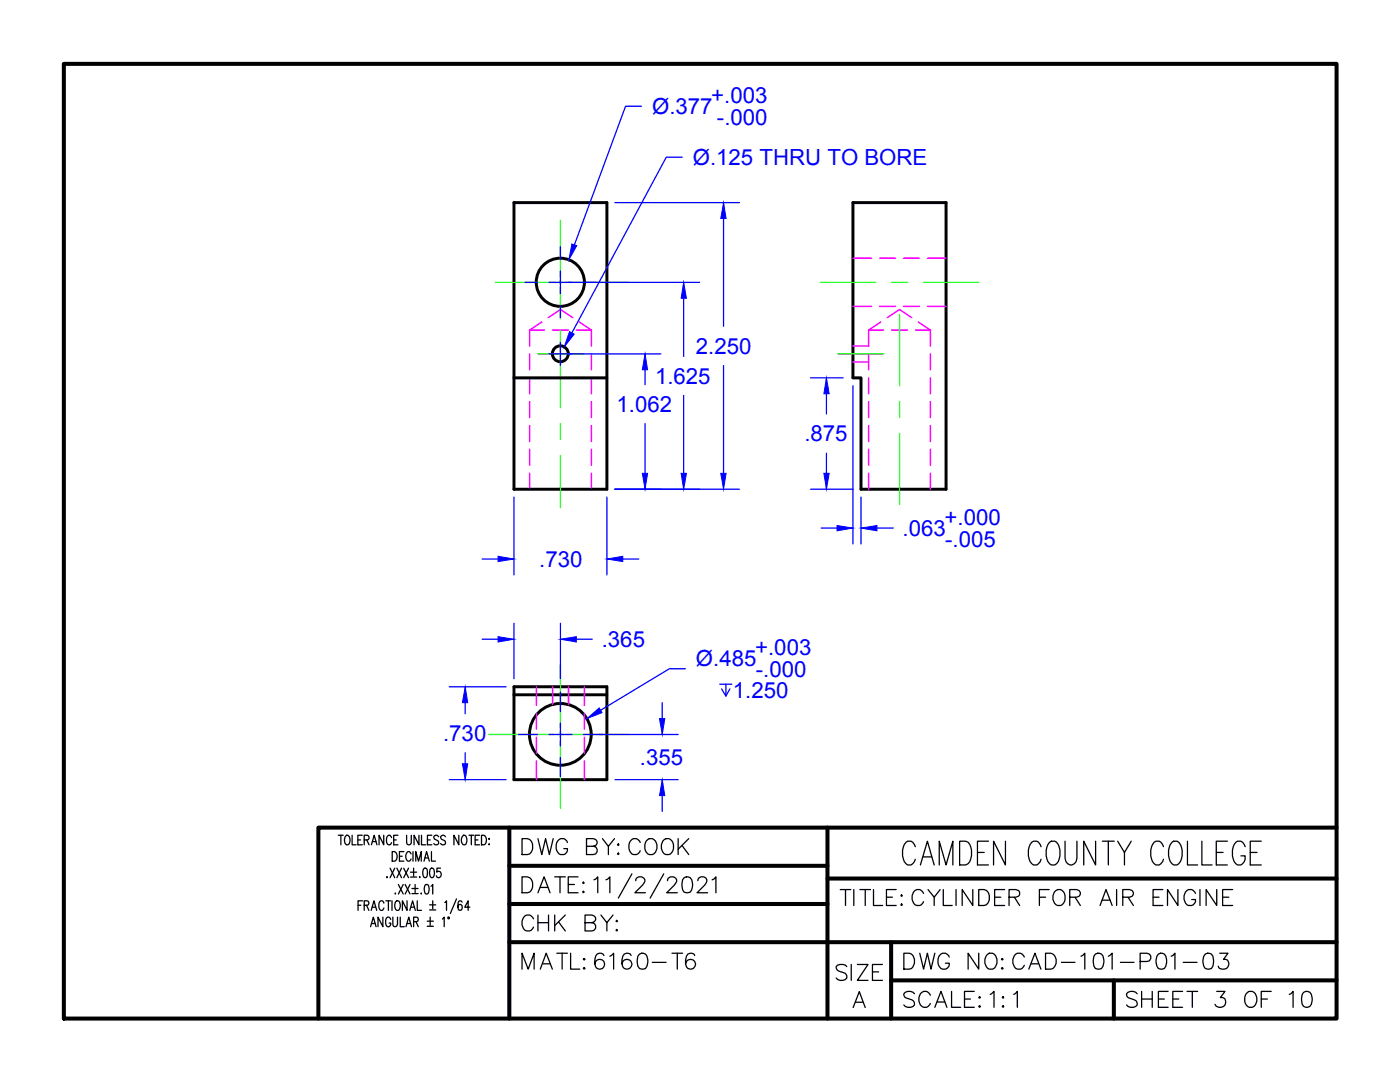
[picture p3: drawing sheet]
<svg xmlns="http://www.w3.org/2000/svg" width="279mm" height="216mm" viewBox="0 0 279 216" stroke-linecap="round" stroke-linejoin="round" font-family="sans-serif">
<!-- layer: OBJECT -->
<g fill="none" stroke="#000" stroke-width=".59">
<path d="M102.6 40.4h18.5v57.2h-18.5zM170.2 40.4h18.6v57.2h-17v-22.2h-1.6zM102.6 75.4h18.5M102.6 137h18.5v18.6h-18.5zM102.6 138.6h18.5"/>
<circle cx="111.8" cy="56.3" r="4.8"/>
<circle cx="111.8" cy="70.6" r="1.59"/>
<circle cx="111.8" cy="146.5" r="6.2"/>
</g>
<!-- layer: HIDDEN -->
<g fill="none" stroke="#f0f" stroke-width=".3">
<path d="M170.2 51.5h3.7M175.6 51.5h3.1M180.3 51.5h3.2M185.1 51.5h3.7M105.7 65.9v3.1M105.7 70.6v3.2M105.7 75.4v3.2M105.7 65.9h3M108.1 64.3l-2.4 1.6M109.4 63.4l2.4-1.6 2.5 1.6M110.3 65.9h3.2M115 65.9h3"/>
<path d="M115.6 64.3l2.4 1.6M118 65.9v3.1M118 70.6v3.2M118 75.4v3.2M170.2 61.1h3.7M170.2 72.2h3.2M173.4 65.9h2.9M173.4 65.9v3.1h-3.2M173.4 70.6v3.2M173.4 75.4v3.2M175.6 61.1h3.1M175.8 64.3l-2.4 1.6"/>
<path d="M177.1 63.4l2.4-1.6 2.4 1.6M177.9 65.9h3.2M180.3 61.1h3.2M182.7 65.9h3M183.3 64.3l2.4 1.6M185.1 61.1h3.7M185.7 65.9v3.1M185.7 70.6v3.2M185.7 75.4v3.2M105.7 80.1v3.2M105.7 84.9v3.2M105.7 89.7v3.1"/>
<path d="M105.7 94.4v3.2M118 80.1v3.2M118 84.9v3.2M118 89.7v3.1M118 94.4v3.2M173.4 80.1v3.2M173.4 84.9v3.2M173.4 89.7v3.1M173.4 94.4v3.2M185.7 80.1v3.2M185.7 84.9v3.2M185.7 89.7v3.1"/>
<path d="M185.7 94.4v3.2M107.1 137v3.8M110.3 137v3.6M113.5 137v3.6M116.6 137v3.8M107.1 142.3v3.2M107.1 147.1v3.2M107.1 151.8v3.8M116.6 142.3v3.2M116.6 147.1v3.2M116.6 151.8v3.8"/>
</g>
<path d="M102.6 97.6h3.7M107.9 97.6h3.2M112.6 97.6h3.2M117.4 97.6h3.7" fill="none" stroke="#000" stroke-width=".3"/>
<!-- layer: CENTER -->
<g fill="none" stroke="#0f0" stroke-width=".25">
<path d="M98.8 56.3h12.1M111.4 56.3h1M111.8 43.9v11.5M111.8 55.8v1M111.8 57.3v6.3M112.8 56.3h12.7M163.7 56.3h11.1M178 56.3h3.1M184.3 56.3h11.1M107.2 70.6h4.3M111.7 70.6h.3M111.8 66v4.3"/>
<path d="M111.8 70.5v.3M111.8 71v10.4M112.2 70.6h4.3M167.2 70.6h9.2M179.5 62.8v14.2M111.8 84.5v3.2M111.8 90.9v10.4M179.5 80.1v3.2M179.5 86.5v14.2M111.8 132.6v12.7M97.6 146.6h13M111.3 146.6h1.2"/>
<path d="M111.8 145.9v1.3M111.8 147.8v13.5M113.1 146.6h12.4"/>
</g>
<path d="M111.8 75.4h9.3" fill="none" stroke="#000" stroke-width=".25"/>
<!-- layer: DIMENSIONS -->
<g fill="none" stroke="#00f" stroke-width=".25">
<path d="M128 21.2h-3.2l-10.2 27.7M136.1 31.4h-3.1l-18.9 35M104.8 56.3h2.5M109.6 56.3h30M111.8 49.2v2.6M111.8 54.1v4.5M122.7 40.4h24.9M136.4 59.5v11.6M144.4 43.6v21.5M109.6 70.6h22.3M111.8 60.9v2.5M111.8 68.3v4.6"/>
<path d="M128.7 73.8v3M136.4 78.9v15.5M144.4 72.9v21.5M161.8 75.4h6.5M164.9 78.6v4M170.2 77v31.5M102.6 99.2v15.5M121.1 99.2v15.5M122.7 97.6h24.9M128.7 84.5v9.9M161.8 97.6h8.5M164.9 90.4v4"/>
<path d="M171.8 99.2v9.3M96.2 111.5h3.2M124.3 111.5h3.2M163.9 105.4h3.1M175 105.4h3.3M89.7 137h11.3M96.2 127.6h3.2M102.6 124.4v11M111.8 124.4v11M111.8 138.1v3.9M115 127.6h3.2M136.8 133.4h-3.2l-13.8 8.3"/>
<path d="M143.6 136.5h2.5M144.9 136.5v2.4l-.9-1.4M145.7 137.5l-.8 1.4M89.7 155.6h11.3M92.8 140.2v2.2M92.8 150.2v2.2M103.4 146.6h3.9M109.6 146.6h4.5M111.8 144.3v4.5M111.8 151.1v3.9M116.4 146.6h18.9M122.7 155.6h12.6"/>
<path d="M132.2 140.2v3.2M132.2 158.8v3.1"/>
</g>
<g fill="#00f" stroke="#00f" stroke-width=".2">
<path d="M143.8 94.4h1.1l-.5 3.2z"/>
<path d="M144.4 40.4l.5 3.2h-1.1z"/>
<path d="M136.4 56.3l.6 3.2h-1.1z"/>
<path d="M135.9 94.4h1.1l-.6 3.2z"/>
<path d="M128.7 70.6l.5 3.2h-1z"/>
<path d="M128.2 94.4h1l-.5 3.2z"/>
<path d="M99.4 111l3.2 .5-3.2 .6z"/>
<path d="M121.1 111.5l3.2-.5v1.1z"/>
<path d="M114.1 48.7l1 .3-1.6 2.8z"/>
<path d="M113.7 66.2l.9 .5-2 2.5z"/>
<path d="M164.9 75.4l.6 3.2h-1.1z"/>
<path d="M164.4 94.4h1.1l-.6 3.2z"/>
<path d="M167 104.9l3.2 .5-3.2 .5z"/>
<path d="M171.8 105.4l3.2-.5v1z"/>
<path d="M92.3 152.4h1l-.5 3.2z"/>
<path d="M92.8 137l.5 3.2h-1z"/>
<path d="M131.6 143.4h1.1l-.5 3.2z"/>
<path d="M132.2 155.6l.5 3.2h-1.1z"/>
<path d="M117.1 143.4l2.5-2.1 .5 .9z"/>
<path d="M99.4 127l3.2 .6-3.2 .5z"/>
<path d="M111.8 127.6l3.2-.6v1.1z"/>
</g>
<!-- layer: BORDER -->
<path d="M12.7 12.7h254v190.5h-254z" fill="none" stroke="#000" stroke-width=".8"/>
<!-- layer: TITLE BLOCK -->
<path d="M101.6 165.1v38.1M101.6 172.8h63.5M165.1 165.1v38.1M165.1 175.3h101.6M266.7 165.1h-203.2v38.1M101.6 188h165.1M101.6 180.4h63.5M177.8 188v15.2M177.8 195.6h88.9" fill="none" stroke="#000" stroke-width=".8"/>
<!-- layer: TITLE TEXT -->
<g fill="none" stroke="#000" stroke-width=".25">
<path d="M67.5 166.7h1M68 166.7v1.9M68.9 167l.3-.3h.2a1.25 1.25 0 0 1 0 1.9 1.02 1.02 0 0 1-.5-1.6zM70.3 166.7v1.9h.8M71.4 167.6h.6M72.3 166.7h-.9v1.9h.9M72.3 179.7h-.8v2M72.7 167.6l.8-.1 .2-.3-.2-.4-.8-.1v1.9M73.2 167.6l.5 1M74.1 168.6l.6-1.9 .5 1.9M74.3 167.9h.7M76.6 166.7v1.9l-1-1.9v1.9"/>
<path d="M77 179.7h1M77.2 174.9v.2l.1-.1M77.5 179.7v2M77.9 173.2l.9 1.9M78.1 167.1l-.3-.4a1.03 1.03 0 0 0-.5 1.6 .47 .47 0 0 0 .5 .3 .47 .47 0 0 0 .3-.5M78.2 179.7v2M78.3 169.9a1.03 1.03 0 0 1 1 .7 1.03 1.03 0 0 1-.3 1.1l-.7 .1zM78.6 167.6h.5M78.8 173.2l-.9 1.9M78.9 178.2l-.1 .1h.2M79.2 173.2l.9 1.9M79.4 166.7h-.8v1.9h.8"/>
<path d="M79.5 176.5l1 1.9M79.7 170.9h.6M80.1 173.2l-.9 1.9M80.5 176.5l-1 1.9M80.6 173.2l.9 1.9M80.6 169.9h-.9v1.9h.9M80.9 176.5l.9 1.9M81.2 166.7v1.4a.47 .47 0 0 0 .4 .5 .47 .47 0 0 0 .5-.5v-1.4M81.2 179.7v2l-.9-2v2M81.5 173.2l-.9 1.9M81.8 176.5l-.9 1.9M81.9 174h1.2"/>
<path d="M81.9 175h1.2M82 170.4l-.3-.5h-.3a1.25 1.25 0 0 0 0 1.9 .52 .52 0 0 0 .6-.4M82.2 177.3h1.2M82.2 178.3h1.2M82.4 169.9v1.9M82.6 173.2v1.6M82.8 176.5v1.6M83 171.8v-1.9l.5 1.9 .6-1.9v1.9M83.3 179.7v2h.8M83.6 166.7v1.9l-1-1.9v1.9M83.8 174.9v.2v-.1M84.1 178.2l-.1 .1h.1"/>
<path d="M84.1 166.7v1.9h.9M84.6 173.3l.3-.1a.85 .85 0 0 1 .4 1.1l-.2 .7-.3 .1a1.46 1.46 0 0 1-.2-1.8zM84.6 171.8l.5-1.9 .6 1.9M84.8 171.2h.7M84.9 176.6l.3-.1a1.1 1.1 0 0 1 .4 1.5l-.2 .3-.3 .1a1.21 1.21 0 0 1-.3-1.6zM85.3 167.6h.6M85.9 173.3l.4-.1a1.27 1.27 0 0 1 0 1.9h-.2a1.46 1.46 0 0 1-.2-1.8zM86 176.8l.4-.3v1.9M86.1 169.9v1.9h.8M86.2 166.7h-.9v1.9h.9M86.4 179.7v1.7M87.5 167a.53 .53 0 0 0-.4-.4 .53 .53 0 0 0-.5 .4l.1 .4 .7 .4a.46 .46 0 0 1 .1 .4 .46 .46 0 0 1-.3 .4h-.3l-.3-.3"/>
<path d="M87.9 173.2h-.7v.8a.58 .58 0 0 1 .9 .5 .58 .58 0 0 1-.9 .5l-.1-.2M88.9 167a.53 .53 0 0 0-.5-.4 .53 .53 0 0 0-.5 .4l.2 .4 .7 .4 .1 .5a.57 .57 0 0 1-1 0M91.1 179.4l-1.2 2.9M91.6 166.7v1.9l-1-1.9v1.9M92.4 166.8l.1-.1a.92 .92 0 0 1 .6 1.4 .47 .47 0 0 1-.5 .5 .47 .47 0 0 1-.4-.5l-.1-.7zM93.6 166.7h.9M94.1 166.7v1.9M94.8 167.6h.6M95.7 166.7h-.9v1.9h.9M96.1 166.7a1.03 1.03 0 0 1 1 .6 1.03 1.03 0 0 1-.3 1.2l-.7 .1zM97.5 168.5h.2zM97.6 167.3v.2z"/>
<path d="M104.2 175h1a1.8 1.8 0 0 1 .5 3l-1.5 .1zM107.4 178.1l1.2-3.1 1.2 3.1M107.8 177.1h1.5M110.7 175h2.1M111.8 175v3.1M113.4 176.5h1.2M115.4 175h-2v3.1h2M116.4 176l.2 .2-.2 .1-.1-.1zM116.4 177.8l.2 .2-.2 .1-.1-.1zM118.5 175.6l.4-.2 .4-.4v3.1M120.9 175.6l.4-.2 .4-.4v3.1M126.1 174.4l-2.7 4.8"/>
<path d="M126.9 175.7a.72 .72 0 0 1 .6-.7 1.05 1.05 0 0 1 1.2 .6v.3l-.5 .7-1.5 1.5h2.1M132.5 174.4l-2.7 4.8M133.2 175.7a.72 .72 0 0 1 .6-.7 1.05 1.05 0 0 1 1.2 .6v.3l-.4 .7-1.5 1.5h2.1M136.5 175.1a1.03 1.03 0 0 1 1.5 .5 2.58 2.58 0 0 1-.2 2.4 1.08 1.08 0 0 1-1.6-.5 2.82 2.82 0 0 1 .3-2.4zM139.3 175.7a.72 .72 0 0 1 .6-.7h.6a.78 .78 0 0 1 .4 1.2l-1.8 1.9h2.1M142.1 175.6l.4-.2 .4-.4v3.1M71.5 180.6h.5M72.7 180.6h.8l.1-.3-.1-.5-.8-.1v2M73.2 180.6l.4 1.1M74 184.9l.5-1.9 .6 1.9M74.1 181.7l.5-2 .6 2M74.2 184.3h.6"/>
<path d="M74.3 181h.7M76.4 183v1.9l-1-1.9v1.9M76.6 180.2a.49 .49 0 0 0-.7-.4 1.39 1.39 0 0 0 .1 1.9 .52 .52 0 0 0 .6-.5M78 183.5a.49 .49 0 0 0-.8-.4 1.39 1.39 0 0 0 .1 1.8 .55 .55 0 0 0 .7-.7h-.4M78.4 183v1.7a.44 .44 0 0 0 .4 .2 .44 .44 0 0 0 .4-.2l.1-1.7M78.9 180a.47 .47 0 0 1 .5-.3 .47 .47 0 0 1 .4 .5v1a.45 .45 0 0 1-.2 .4 .45 .45 0 0 1-.5 0l-.3-.7zM79.9 183v1.9h.8M81 184.9l.6-1.9 .5 1.9M81.2 184.3h.7M81.8 181.7l.5-2 .6 2M82 181h.7M82.6 183.9l.8-.1 .1-.2-.1-.5-.8-.1v1.9"/>
<path d="M83 183.9l.5 1M85.3 183.8h1.2M85.3 184.8h1.2M85.7 180.6h1.3M85.7 181.6h1.3M85.9 183v1.7M88.3 183.4l.3-.4v1.9M88.8 180.1l.3-.4v2M89.4 183h.2l-.1 .3zM92.2 180a.4 .4 0 0 0-.6-.2l-.2 .8 .2 1a.57 .57 0 0 0 .7-.4 .57 .57 0 0 0-.4-.7l-.3 .1-.2 .4M93.8 181h-1l.6-1.3v2M170.7 200h1.6"/>
<path d="M170.3 201l1.2-3.1 1.2 3.1"/>
</g>
<!-- layer: CENTER -->
<path d="M12.7 12.7h254v190.5h-254z" fill="none" stroke="#000" stroke-width=".2"/>
<text font-size="8.8" x="179.2" y="173.9">CAMDEN COUNTY COLLEGE</text>
<g font-size="6.6">
<text x="103.4" y="171.8">DWG BY:COOK</text>
<text x="166.9" y="182">TITLE:CYLINDER FOR AIR ENGINE</text>
<text x="103.4" y="187">CHK BY:</text>
<text x="103.4" y="194.7">MATL:6160-T6</text>
<text x="166.2" y="196.8">SIZE</text>
<text x="179.6" y="194.7">DWG NO:CAD-101-P01-03</text>
<text x="179.6" y="202.1">SCALE:1:1</text>
<text x="224" y="202.1">SHEET 3 OF 10</text>
</g>
<g font-size="4.4" fill="#00f">
<text x="130.1" y="22.7">Ø.377</text>
<text x="141.9" y="20.6">+.003</text>
<text x="143.1" y="24.9">-.000</text>
<text x="138.3" y="32.9">Ø.125 THRU TO BORE</text>
<text x="138.9" y="70.6">2.250</text>
<text x="130.7" y="76.6">1.625</text>
<text x="123.1" y="82.2">1.062</text>
<text x="160.5" y="88.1">.875</text>
<text x="180.1" y="106.9">.063</text>
<text x="188.5" y="104.8">+.000</text>
<text x="107.6" y="113.1">.730</text>
<text x="188.6" y="109.1">-.005</text>
<text x="120.1" y="129.1">.365</text>
<text x="150.7" y="130.8">+.003</text>
<text x="138.9" y="132.9">Ø.485</text>
<text x="150.8" y="135">-.000</text>
<text x="146.3" y="139.3">1.250</text>
<text x="88.4" y="147.9">.730</text>
<text x="127.7" y="152.6">.355</text>
</g>
</svg>
